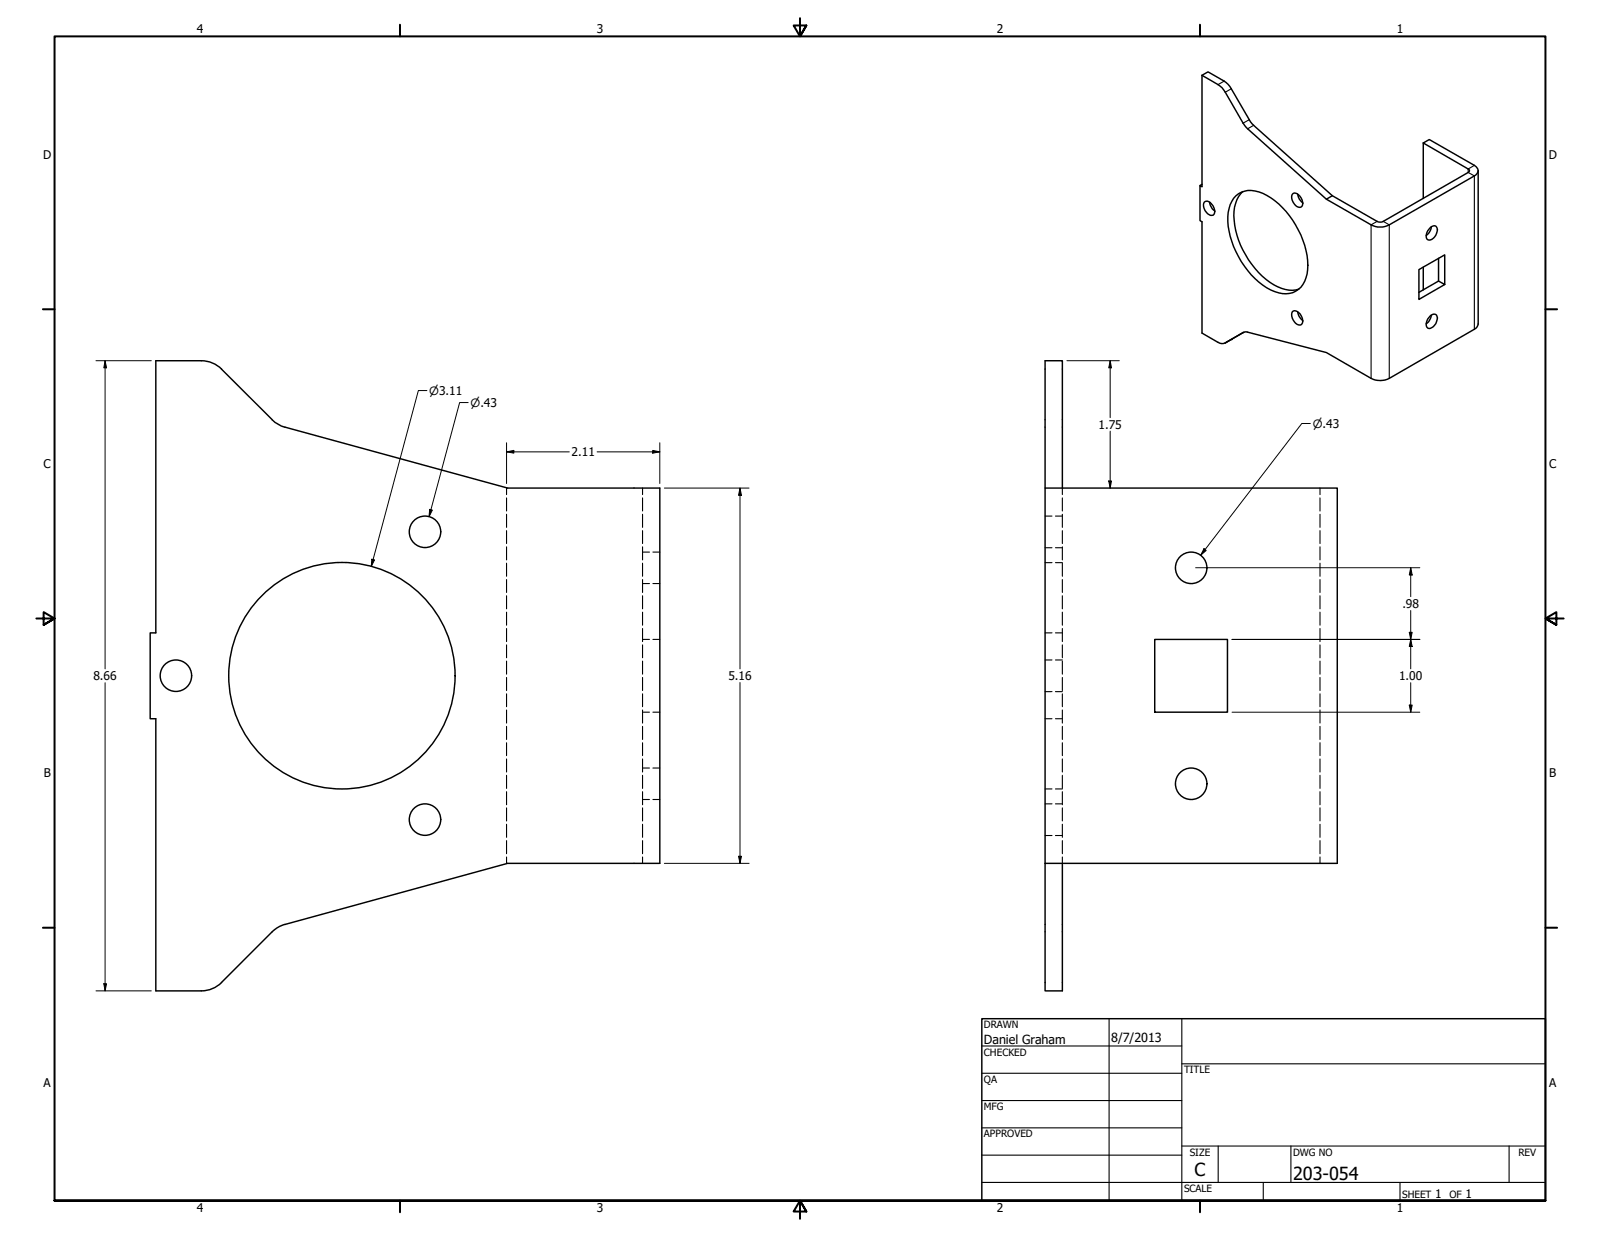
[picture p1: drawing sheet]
<svg xmlns="http://www.w3.org/2000/svg" width="559mm" height="432mm" viewBox="0 0 559 432" stroke-linecap="round" stroke-linejoin="round" font-family="sans-serif">
<!-- layer: Hidden (ANSI) -->
<g fill="none" stroke="#000" stroke-width=".38">
<path d="M176.9 173.8v4.6M176.9 179.5v4.6M177 170.4l-.1 2.3M177.2 170.4h.1M224.4 170.4v2.3M224.4 173.8v4.6M224.4 179.5v4.6M371 170.4v2.3M371 173.8v4.6M371 179.5v4.6M461 170.4v2.3M461 173.8v4.6"/>
<path d="M461 179.5v4.6M176.9 185.2v4.5M176.9 190.9v4.6M176.9 196.6v4.6M224.4 185.2v4.5M224.4 190.9v4.6M224.4 196.6v4.6M224.4 192.7h2.4M228 192.7h2.4M365 191.2h2.4M365 180.1h2.4M365 196.4h2.4"/>
<path d="M368.6 191.2h2.4M368.6 180.1h2.4M368.6 196.4h2.4M371 185.2v4.5M371 190.9v4.6M371 196.6v4.6M461 185.2v4.5M461 190.9v4.6M461 196.6v4.6M176.9 202.3v4.5M176.9 208v4.5M176.9 213.7v4.5"/>
<path d="M176.9 219.4v4.6M224.4 202.3v4.5M224.4 208v4.5M224.4 213.7v4.5M224.4 219.4v4.6M224.4 203.7h2.4M228 203.7h2.4M371 202.3v4.5M371 208v4.5M371 213.7v4.5M371 219.4v4.6M461 202.3v4.5"/>
<path d="M461 208v4.5M461 213.7v4.5M461 219.4v4.6M176.9 225.1v4.5M176.9 230.8v4.5M176.9 236.5v4.5M224.4 225.1v4.5M224.4 230.8v4.5M224.4 236.5v4.5M224.4 223.2h2.4M228 223.2h2.4M365 220.9h2.4"/>
<path d="M365 230.4h2.4M368.6 220.9h2.4M368.6 230.4h2.4M371 225.1v4.5M371 230.8v4.5M371 236.5v4.5M461 225.1v4.5M461 230.8v4.5M461 236.5v4.5M176.9 242.2v4.5M176.9 247.8v4.6M176.9 253.6v4.5"/>
<path d="M176.9 259.3v4.5M224.4 242.2v4.5M224.4 247.8v4.6M224.4 253.6v4.5M224.4 259.3v4.5M224.4 248.6h2.4M228 248.6h2.4M365 250.9h2.4M365 241.4h2.4M368.6 250.9h2.4M368.6 241.4h2.4M371 242.2v4.5"/>
<path d="M371 247.8v4.6M371 253.6v4.5M371 259.3v4.5M461 242.2v4.5M461 247.8v4.6M461 253.6v4.5M461 259.3v4.5M176.9 264.9v4.6M176.9 270.6v4.6M176.9 276.4v4.5M224.4 264.9v4.6M224.4 270.6v4.6"/>
<path d="M224.4 276.4v4.5M224.4 268.1h2.4M224.4 279.1h2.4M228 268.1h2.4M228 279.1h2.4M365 275.4h2.4M368.6 275.4h2.4M371 264.9v4.6M371 270.6v4.6M371 276.4v4.5M461 264.9v4.6M461 270.6v4.6"/>
<path d="M461 276.4v4.5M176.9 299.1l.1 2.3M176.9 282v4.6M176.9 287.7v4.6M176.9 293.4v4.6M224.4 282v4.6M224.4 287.7v4.6M224.4 293.4v4.6M224.4 299.1v2.3M365 291.7h2.4M365 280.6h2.4M368.6 291.7h2.4"/>
<path d="M368.6 280.6h2.4M371 282v4.6M371 287.7v4.6M371 293.4v4.6M371 299.1v2.3M461 282v4.6M461 287.7v4.6M461 293.4v4.6M461 299.1v2.3M177.2 301.4h.1"/>
</g>
<!-- layer: Visible (ANSI) -->
<g fill="none" stroke="#000" stroke-width=".51">
<path d="M419.8 26.3v38.9l-.7-.4v12.2l.7 .4v38.9l5.6 3.2a2.53 2.53 0 0 0 2.5 .2M419.8 26.3l5.6 3.2a6.5 6.5 0 0 1 2.5 2.7l6.2 10.8 1.6 2 27.5 24.5 15.7 9a7 7 0 0 0 6.3 0l29.7-17.1a1.94 1.94 0 0 0 1.4-1.8 1.94 1.94 0 0 0-1.4-1.9l-15.7-9-2.1 1.2M419.8 26.3l2.1-1.2 6.3 3.7 1.3 1.4 7.3 12.3 1 1.3 27.5 24.5 16 9.2 1.8-.2 30-17.4v-.7l-16-9.3M497.1 49.9v19.4M516.3 59.6v53.5a2.38 2.38 0 0 1-1.4 1.8l-29.7 17.2a7 7 0 0 1-6.3 0l-15.7-9-27.5-7.1-1.6 .1-6.2 3.6M419.8 64.3l-.7 .5M420.6 70.6a1.7 1.7 0 0 1 2.6 .7l1 1.9a1.39 1.39 0 0 1-.5 1.9 1.39 1.39 0 0 1-1.9-.5l-1.2-1.8-.3-1.2zM422.5 70.5l.2 1.2 .7 1.1 .8 .8M431.7 68.3a8.2 8.2 0 0 1 9.4-.8 30 30 0 0 1 15.6 26.6 8.3 8.3 0 0 1-6.4 8.3 14.7 14.7 0 0 1-12-5.1 29.8 29.8 0 0 1-9.4-23.1 10 10 0 0 1 2.8-5.9zM434 66.9a12.6 12.6 0 0 0-2.8 11.7 30.5 30.5 0 0 0 15 21.5 9.6 9.6 0 0 0 7.4 .8M451.4 67.8a1.71 1.71 0 0 1 2.6 .7l.9 1.9a1.39 1.39 0 0 1-.5 1.9 1.39 1.39 0 0 1-1.9-.5l-.8-1.1-.5-1.3zM453.2 67.8l.6 1.7 1.2 1.3"/>
<path d="M465.3 68.3l-2.1 1.2M499.6 79.4a1.37 1.37 0 0 1 1.9-.5 1.37 1.37 0 0 1 .4 1.9 3 3 0 0 1-3.2 2.9 3 3 0 0 1 .9-4.3zM499.9 79.2l-.6 1.7-1.2 1.3M497.1 93.3v7.9M502.4 90.2v7.9l-6.8 3.9M502.4 98.1l2.2 1.2v-10.3l-9 5.1v10.4l9-5.2M434.3 116l-6.4 3.7M451.4 108.8a1.82 1.82 0 0 1 2.6 .7l.9 1.9a1.39 1.39 0 0 1-.5 1.9 1.39 1.39 0 0 1-1.9-.5l-1.1-1.7-.3-1.2zM453.2 108.8l.6 1.8 1.2 1.3M499.6 110.2a1.37 1.37 0 0 1 1.8-.4 1.37 1.37 0 0 1 .5 1.8 3 3 0 0 1-3.2 3 3.1 3.1 0 0 1 .9-4.4zM499.9 110l-.3 1.1-.6 1.2-.9 .7M54.4 125.9h15.9a9.8 9.8 0 0 1 7 2.9l17.8 17.7 3 2.1 79.2 21.8h53.1v131h-53.1l-79.2 21.8-3 2-17.7 17.8a10 10 0 0 1-7.1 2.9h-15.9v-95h-1.9v-30h1.9z"/>
<path d="M365 170.4v-44.5h6v44.5M365 170.4h102v131h-102zM158.9 235.9a39.5 39.5 0 0 0-58.5-34.7 39.5 39.5 0 0 0-2.3 68 39.5 39.5 0 0 0 60.7-30.6l.1-2.7M403.3 223.2h25.4v25.4h-25.4zM365 301.4v44.5h6v-44.5"/>
<circle cx="148.4" cy="185.6" r="5.5"/>
<circle cx="416" cy="198.2" r="5.5"/>
<circle cx="61.4" cy="235.9" r="5.5"/>
<circle cx="416" cy="273.6" r="5.5"/>
<circle cx="148.4" cy="286.1" r="5.5"/>
</g>
<circle cx="430" cy="118.5" r=".25" fill="#000"/>
<!-- layer: Visible Narrow (ANSI) -->
<path d="M427.5 28.3l-2.1 1.2M430 31l-2.1 1.2M436.3 41.8l-2.2 1.2M437.8 43.8l-2.1 1.2M514.9 57.7l-2.1 1.3v1.2l2.1 1.2v53.5M480.9 77.3l-2 1.2v53.6M483.1 77.3l2.1 1.2v53.6M430 118.5l-2.1 1.2" fill="none" stroke="#000" stroke-width=".38"/>
<circle cx="434.1" cy="116.1" r=".19" fill="#000"/>
<!-- layer: Border (ANSI) -->
<g fill="none" stroke="#000" stroke-width=".7">
<path d="M139.7 8.6v4.1M279.4 6.3v6.4l-2.2-3.8h4.4l-2.2 3.8 2.2-3.8M419.1 8.6v4.1M15 107.9h4M539.8 107.9h4M12.7 215.9h6.3l-3.8-2.2v4.4l3.8-2.2-3.8 2.2M546.1 215.9h-6.3l3.8-2.2v4.4l-3.8-2.2 3.8 2.2M15 323.8h4M539.8 323.8h4M19 419.1v-406.4h520.8v406.4h-520.8h520.8M139.7 419.1v4.1M419.1 419.1v4.1"/>
<path d="M281.6 422.9l-2.2-3.8 2.2 3.8h-4.4l2.2-3.8v6.3"/>
</g>
<!-- layer: Title (ANSI) -->
<g fill="none" stroke="#000" stroke-width=".38">
<path d="M387.3 355.6v63.5M412.7 355.6v63.5M342.9 365.1h69.8M342.9 374.6h69.8M412.7 371.3h127.1M342.9 384.2h69.8M342.9 393.7h69.8M342.9 412.7h196.9M342.9 403.2h69.8M412.7 400h127.1M425.4 400v12.7M441.2 412.7v6.4"/>
<path d="M450.8 400v12.7M488.9 412.7v6.4M527 400v12.7"/>
</g>
<path d="M342.9 355.6h196.9v63.5h-196.9z" fill="none" stroke="#000" stroke-width=".51"/>
<!-- layer: Dimension (ANSI) -->
<g fill="none" stroke="#000" stroke-width=".35">
<path d="M33.5 125.9h19.3M36.7 125.9l.5 2.5h-.9zM36.7 125.9v107.6M149.1 136.3h-3l-16.4 61.4M372.6 125.9h18.3M387.7 125.9l.5 2.5h-1zM387.7 125.9v19.9M163.5 140.5h-3l-10.6 39.8M176.9 157.7l2.6-.5v1zM176.9 157.7h21.9M176.9 154.6v14.2M208.5 157.7h21.9"/>
<path d="M228 157.2l2.4 .5-2.4 .5zM230.4 154.6v14.2M387.7 150.5v19.9M457.6 147.8h-2.9l-35.3 46M150.1 177.8l.9 .3-1.1 2.2zM232 170.4h29.6M258.4 170.4l.6 2.5h-1.1zM258.4 170.4v63.1M387.2 167.9h1l-.5 2.5zM129.9 195.2l.9 .3-1.1 2.2zM417.6 198.2h78.3M420.5 191.5l.8 .7-1.9 1.6z"/>
<path d="M492.7 198.2l.5 2.5h-1zM492.7 198.2v10.1M492.7 213.1v20.4M36.7 238.3v107.6M258.4 238.3v63.1M430.3 223.2h65.6M492.2 220.7h1l-.5 2.5zM492.7 223.2l.5 2.5h-1zM492.7 238.3v10.3M430.3 248.6h65.6M492.2 246.1h1l-.5 2.5zM257.9 298.9h1.1l-.6 2.5z"/>
<path d="M232 301.4h29.6M33.5 345.9h19.3M36.3 343.4h.9l-.5 2.5z"/>
</g>
<g fill="#000">
<path d="M36.7 125.9l.5 2.5h-.9z" fill-rule="evenodd"/>
<path d="M387.7 125.9l.5 2.5h-1z" fill-rule="evenodd"/>
<path d="M176.9 157.7l2.6-.5v1z" fill-rule="evenodd"/>
<path d="M228 157.2l2.4 .5-2.4 .5z" fill-rule="evenodd"/>
<path d="M150.1 177.8l.9 .3-1.1 2.2z" fill-rule="evenodd"/>
<path d="M258.4 170.4l.6 2.5h-1.1z" fill-rule="evenodd"/>
<path d="M387.2 167.9h1l-.5 2.5z" fill-rule="evenodd"/>
<path d="M129.9 195.2l.9 .3-1.1 2.2z" fill-rule="evenodd"/>
<path d="M420.5 191.5l.8 .7-1.9 1.6z" fill-rule="evenodd"/>
<path d="M492.7 198.2l.5 2.5h-1z" fill-rule="evenodd"/>
<path d="M492.2 220.7h1l-.5 2.5z" fill-rule="evenodd"/>
<path d="M492.7 223.2l.5 2.5h-1z" fill-rule="evenodd"/>
<path d="M492.2 246.1h1l-.5 2.5z" fill-rule="evenodd"/>
<path d="M257.9 298.9h1.1l-.6 2.5z" fill-rule="evenodd"/>
<path d="M36.3 343.4h.9l-.5 2.5z" fill-rule="evenodd"/>
</g>
<g font-size="6.3">
<text x="417.2" y="410.6">C</text>
<text x="451.6" y="411.9">203-054</text>
</g>
<g font-size="4.4">
<text x="343.7" y="364.3">Daniel Graham</text>
<text x="388.1" y="363.7">8/7/2013</text>
</g>
<g font-size="4.2">
<text x="68.7" y="11.7">4</text>
<text x="208.4" y="11.7">3</text>
<text x="348.1" y="11.7">2</text>
<text x="487.8" y="11.7">1</text>
<text x="15.1" y="55.5">D</text>
<text x="540.9" y="55.5">D</text>
<text x="383.7" y="149.7">1.75</text>
<text x="199.6" y="159.3">2.11</text>
<text x="15.2" y="163.4">C</text>
<text x="541" y="163.4">C</text>
<text x="489.8" y="212.2">.98</text>
<text x="32.6" y="237.4">8.66</text>
<text x="254.4" y="237.4">5.16</text>
<text x="488.6" y="237.4">1.00</text>
<text x="15.3" y="271.4">B</text>
<text x="541.1" y="271.4">B</text>
<text x="15.2" y="379.3">A</text>
<text x="541" y="379.3">A</text>
<text x="501.3" y="418.3">1</text>
<text x="511.8" y="418.3">1</text>
<text x="68.7" y="423.2">4</text>
<text x="208.4" y="423.2">3</text>
<text x="348.1" y="423.2">2</text>
<text x="487.8" y="423.2">1</text>
</g>
<g font-size="4">
<text x="149.9" y="137.8">⌀3.11</text>
<text x="164.3" y="142">⌀.43</text>
<text x="458.5" y="149.3">⌀.43</text>
</g>
<g font-size="3.5">
<text x="343.7" y="358.9">DRAWN</text>
<text x="343.7" y="368.5">CHECKED</text>
<text x="413.5" y="374.6">TITLE</text>
<text x="343.7" y="378">QA</text>
<text x="343.7" y="387.5">MFG</text>
<text x="343.7" y="397.1">APPROVED</text>
<text x="415.5" y="403.4">SIZE</text>
<text x="451.6" y="403.4">DWG NO</text>
<text x="530.3" y="403.4">REV</text>
<text x="413.5" y="416.1">SCALE</text>
<text x="489.7" y="418.3">SHEET</text>
<text x="506.2" y="418.3">OF</text>
</g>
</svg>
